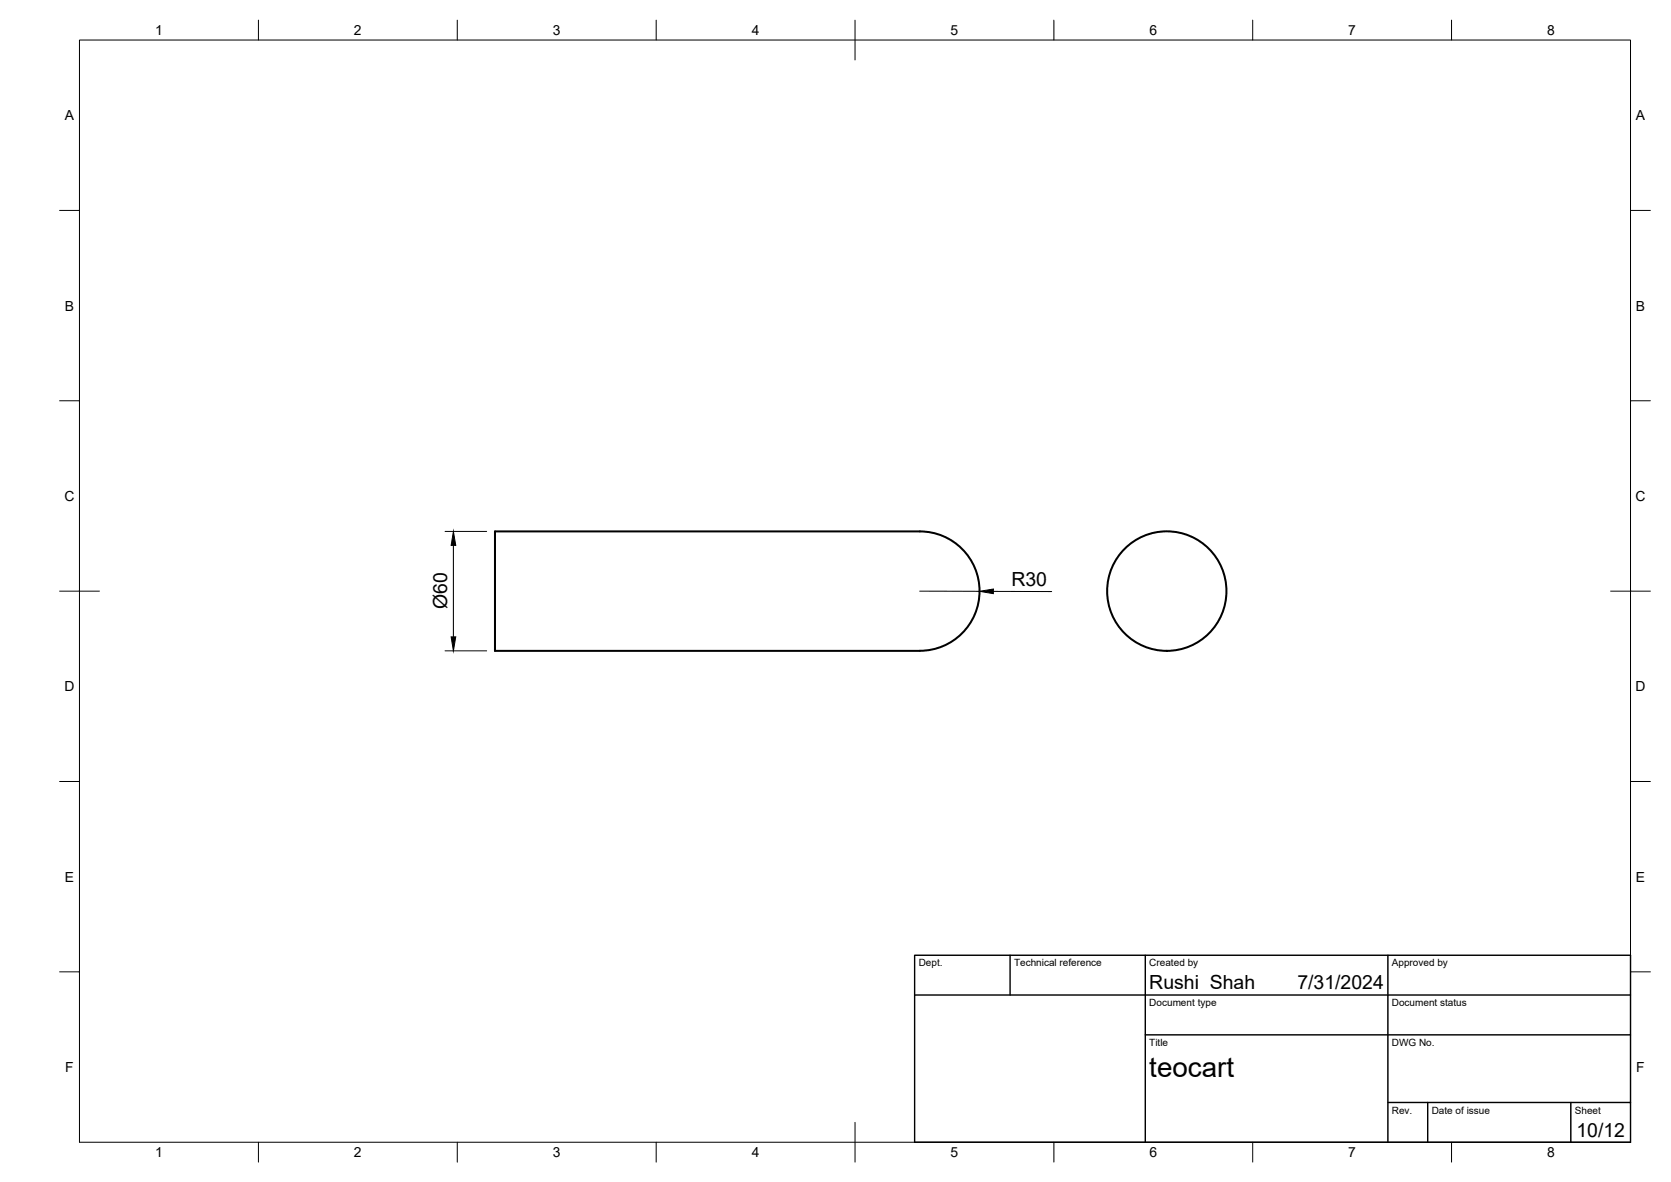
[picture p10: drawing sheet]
<svg xmlns="http://www.w3.org/2000/svg" width="420mm" height="297mm" viewBox="0 0 420 297" stroke-linecap="round" stroke-linejoin="round" font-family="sans-serif">
<!-- layer: Visible -->
<g fill="none" stroke="#000" stroke-width=".51">
<path d="M231.3 133.5h-106.8v30.1h106.8M231.3 133.5a15 15 0 0 1 15 15 15 15 0 0 1-15 15"/>
<circle cx="293.4" cy="148.6" r="15"/>
</g>
<!-- layer: BORDER -->
<g fill="none" stroke="#000" stroke-width=".25">
<path d="M20 10.1h390v276.9h-390zM65 5.1v5M115 5.1v5M165 5.1v5M215 5.1v10M265 5.1v5M315 5.1v5M365 5.1v5M15 52.9h5M410 52.9h5M15 100.7h5M410 100.7h5"/>
<path d="M15 148.6h10M405 148.6h10M15 196.4h5M410 196.4h5M15 244.2h5M410 244.2h5M65 287v5M115 287v5M165 287v5M215 282.1v9.9M265 287v5M315 287v5"/>
<path d="M365 287v5"/>
</g>
<!-- layer: TITLEBLOCK -->
<path d="M230 240.1h180v46.9h-180zM230 250h180M254 240.1v9.9M288 240.1v46.9M349 240.1v46.9M288 260.1h122M349 277.1h61M359 277.1v9.9M395 277.1v9.9" fill="none" stroke="#000" stroke-width=".36"/>
<!-- layer: FD_Dimensions -->
<path d="M111.9 133.5h10.5M114 137.1v22.9M231.3 148.6h15M249.8 148.6l14.6 .1M111.9 163.6h10.5" fill="none" stroke="#000" stroke-width=".25"/>
<path d="M114 133.5l.6 3.6h-1.2zM246.3 148.6l3.5-.6v1.2zM113.4 160h1.2l-.6 3.6z" fill="#000" stroke="#000" stroke-width=".25"/>
<text font-size="7" x="289" y="270.6">teocart</text>
<g font-size="4.9">
<text x="254.3" y="147.2">R30</text>
<text x="112.5" y="153.1" transform="rotate(-90 112.5 153.1)">Ø60</text>
<text x="289" y="248.5">Rushi Shah</text>
<text x="326.2" y="248.5">7/31/2024</text>
<text x="396.4" y="285.7">10/12</text>
</g>
<g font-size="3.5">
<text x="39" y="8.8">1</text>
<text x="89" y="8.8">2</text>
<text x="139" y="8.8">3</text>
<text x="189" y="8.8">4</text>
<text x="239" y="8.8">5</text>
<text x="289" y="8.8">6</text>
<text x="339" y="8.8">7</text>
<text x="389" y="8.8">8</text>
<text x="16.3" y="30.2">A</text>
<text x="411.3" y="30.2">A</text>
<text x="16.3" y="78">B</text>
<text x="411.3" y="78">B</text>
<text x="16.2" y="125.9">C</text>
<text x="411.2" y="125.9">C</text>
<text x="16.2" y="173.7">D</text>
<text x="411.2" y="173.7">D</text>
<text x="16.3" y="221.6">E</text>
<text x="411.3" y="221.6">E</text>
<text x="16.4" y="269.4">F</text>
<text x="411.4" y="269.4">F</text>
<text x="39" y="290.8">1</text>
<text x="89" y="290.8">2</text>
<text x="139" y="290.8">3</text>
<text x="189" y="290.8">4</text>
<text x="239" y="290.8">5</text>
<text x="289" y="290.8">6</text>
<text x="339" y="290.8">7</text>
<text x="389" y="290.8">8</text>
</g>
<g font-size="2.5">
<text x="231" y="242.9">Dept.</text>
<text x="255" y="242.9">Technical reference</text>
<text x="289" y="242.9">Created by</text>
<text x="350" y="242.9">Approved by</text>
<text x="289" y="252.8">Document type</text>
<text x="350" y="252.8">Document status</text>
<text x="289" y="262.9">Title</text>
<text x="350" y="262.9">DWG No.</text>
<text x="350" y="279.9">Rev.</text>
<text x="360" y="279.9">Date of issue</text>
<text x="396" y="279.9">Sheet</text>
</g>
</svg>
